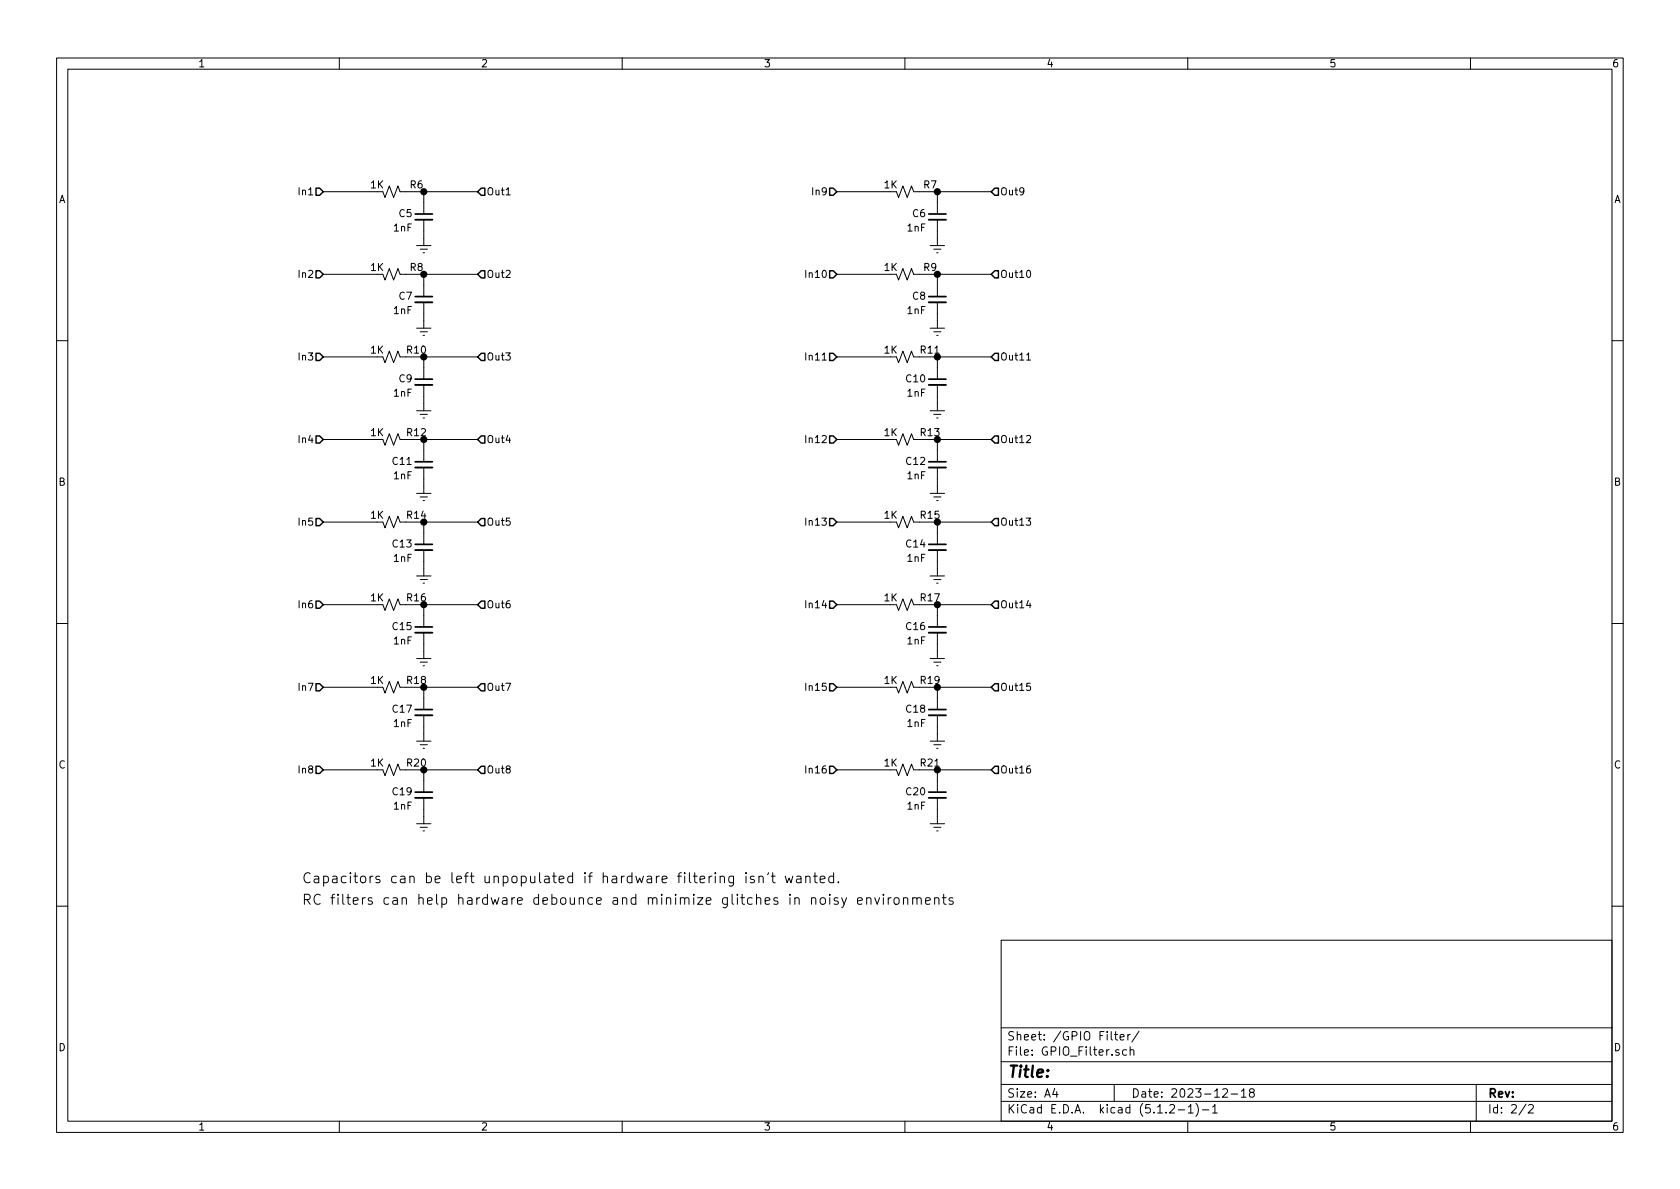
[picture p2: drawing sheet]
EESchema Schematic File Version 4
LIBS:GR_RS485_Switches-cache
EELAYER 29 0
EELAYER END
$Descr A4 11693 8268
encoding utf-8
Sheet 2 2
Title ""
Date "2023-12-18"
Rev ""
Comp ""
Comment1 ""
Comment2 ""
Comment3 ""
Comment4 ""
$EndDescr
$Comp
L Device:C_Small C?
U 1 1
P 2950 1500
AR Path="/659A7878" Ref="C?"  Part="1" 
AR Path="/65995443/659A7878" Ref="C5"  Part="1" 
F 0 "C5" H 3025 1525 50  0000 L CNN
F 1 "1nF" H 3025 1425 50  0000 L CNN
F 2 "Capacitor_SMD:C_0805_2012Metric_Pad1.15x1.40mm_HandSolder" H 2950 1500 50  0001 C CNN
F 3 "~" H 2950 1500 50  0001 C CNN
	1    2950 1500
	-1   0    0    -1  
$EndComp
$Comp
L power:GNDREF #PWR?
U 1 1
P 2950 1650
AR Path="/659A787E" Ref="#PWR?"  Part="1" 
AR Path="/65995443/659A787E" Ref="#PWR026"  Part="1" 
F 0 "#PWR026" H 2950 1400 50  0001 C CNN
F 1 "GNDREF" H 3200 1375 50  0001 C CNN
F 2 "" H 2950 1650 50  0001 C CNN
F 3 "" H 2950 1650 50  0001 C CNN
	1    2950 1650
	1    0    0    -1  
$EndComp
Wire Wire Line
	2950 1650 2950 1600
Wire Wire Line
	2950 1400 2950 1325
$Comp
L Device:R_Small_US R?
U 1 1
P 2725 1325
AR Path="/659A7886" Ref="R?"  Part="1" 
AR Path="/65995443/659A7886" Ref="R6"  Part="1" 
F 0 "R6" V 2675 1150 50  0000 C CNN
F 1 "1K" V 2675 1425 50  0000 C CNN
F 2 "Resistor_SMD:R_0805_2012Metric_Pad1.15x1.40mm_HandSolder" H 2725 1325 50  0001 C CNN
F 3 "~" H 2725 1325 50  0001 C CNN
	1    2725 1325
	0    -1   1    0   
$EndComp
Wire Wire Line
	2825 1325 2950 1325
$Comp
L Device:C_Small C?
U 1 1
P 2950 2075
AR Path="/659A788D" Ref="C?"  Part="1" 
AR Path="/65995443/659A788D" Ref="C7"  Part="1" 
F 0 "C7" H 3025 2100 50  0000 L CNN
F 1 "1nF" H 3025 2000 50  0000 L CNN
F 2 "Capacitor_SMD:C_0805_2012Metric_Pad1.15x1.40mm_HandSolder" H 2950 2075 50  0001 C CNN
F 3 "~" H 2950 2075 50  0001 C CNN
	1    2950 2075
	-1   0    0    -1  
$EndComp
$Comp
L power:GNDREF #PWR?
U 1 1
P 2950 2225
AR Path="/659A7893" Ref="#PWR?"  Part="1" 
AR Path="/65995443/659A7893" Ref="#PWR028"  Part="1" 
F 0 "#PWR028" H 2950 1975 50  0001 C CNN
F 1 "GNDREF" H 3200 1950 50  0001 C CNN
F 2 "" H 2950 2225 50  0001 C CNN
F 3 "" H 2950 2225 50  0001 C CNN
	1    2950 2225
	1    0    0    -1  
$EndComp
Wire Wire Line
	2950 2225 2950 2175
Wire Wire Line
	2950 1975 2950 1900
$Comp
L Device:R_Small_US R?
U 1 1
P 2725 1900
AR Path="/659A789B" Ref="R?"  Part="1" 
AR Path="/65995443/659A789B" Ref="R8"  Part="1" 
F 0 "R8" V 2675 1725 50  0000 C CNN
F 1 "1K" V 2675 2000 50  0000 C CNN
F 2 "Resistor_SMD:R_0805_2012Metric_Pad1.15x1.40mm_HandSolder" H 2725 1900 50  0001 C CNN
F 3 "~" H 2725 1900 50  0001 C CNN
	1    2725 1900
	0    -1   1    0   
$EndComp
Wire Wire Line
	2825 1900 2950 1900
$Comp
L Device:C_Small C?
U 1 1
P 2950 2650
AR Path="/659A78A2" Ref="C?"  Part="1" 
AR Path="/65995443/659A78A2" Ref="C9"  Part="1" 
F 0 "C9" H 3025 2675 50  0000 L CNN
F 1 "1nF" H 3025 2575 50  0000 L CNN
F 2 "Capacitor_SMD:C_0805_2012Metric_Pad1.15x1.40mm_HandSolder" H 2950 2650 50  0001 C CNN
F 3 "~" H 2950 2650 50  0001 C CNN
	1    2950 2650
	-1   0    0    -1  
$EndComp
$Comp
L power:GNDREF #PWR?
U 1 1
P 2950 2800
AR Path="/659A78A8" Ref="#PWR?"  Part="1" 
AR Path="/65995443/659A78A8" Ref="#PWR030"  Part="1" 
F 0 "#PWR030" H 2950 2550 50  0001 C CNN
F 1 "GNDREF" H 3200 2525 50  0001 C CNN
F 2 "" H 2950 2800 50  0001 C CNN
F 3 "" H 2950 2800 50  0001 C CNN
	1    2950 2800
	1    0    0    -1  
$EndComp
Wire Wire Line
	2950 2800 2950 2750
Wire Wire Line
	2950 2550 2950 2475
$Comp
L Device:R_Small_US R?
U 1 1
P 2725 2475
AR Path="/659A78B0" Ref="R?"  Part="1" 
AR Path="/65995443/659A78B0" Ref="R10"  Part="1" 
F 0 "R10" V 2675 2300 50  0000 C CNN
F 1 "1K" V 2675 2575 50  0000 C CNN
F 2 "Resistor_SMD:R_0805_2012Metric_Pad1.15x1.40mm_HandSolder" H 2725 2475 50  0001 C CNN
F 3 "~" H 2725 2475 50  0001 C CNN
	1    2725 2475
	0    -1   1    0   
$EndComp
Wire Wire Line
	2825 2475 2950 2475
$Comp
L Device:C_Small C?
U 1 1
P 2950 3225
AR Path="/659A78B7" Ref="C?"  Part="1" 
AR Path="/65995443/659A78B7" Ref="C11"  Part="1" 
F 0 "C11" H 3025 3250 50  0000 L CNN
F 1 "1nF" H 3025 3150 50  0000 L CNN
F 2 "Capacitor_SMD:C_0805_2012Metric_Pad1.15x1.40mm_HandSolder" H 2950 3225 50  0001 C CNN
F 3 "~" H 2950 3225 50  0001 C CNN
	1    2950 3225
	-1   0    0    -1  
$EndComp
$Comp
L power:GNDREF #PWR?
U 1 1
P 2950 3375
AR Path="/659A78BD" Ref="#PWR?"  Part="1" 
AR Path="/65995443/659A78BD" Ref="#PWR032"  Part="1" 
F 0 "#PWR032" H 2950 3125 50  0001 C CNN
F 1 "GNDREF" H 3200 3100 50  0001 C CNN
F 2 "" H 2950 3375 50  0001 C CNN
F 3 "" H 2950 3375 50  0001 C CNN
	1    2950 3375
	1    0    0    -1  
$EndComp
Wire Wire Line
	2950 3375 2950 3325
Wire Wire Line
	2950 3125 2950 3050
$Comp
L Device:R_Small_US R?
U 1 1
P 2725 3050
AR Path="/659A78C5" Ref="R?"  Part="1" 
AR Path="/65995443/659A78C5" Ref="R12"  Part="1" 
F 0 "R12" V 2675 2875 50  0000 C CNN
F 1 "1K" V 2675 3150 50  0000 C CNN
F 2 "Resistor_SMD:R_0805_2012Metric_Pad1.15x1.40mm_HandSolder" H 2725 3050 50  0001 C CNN
F 3 "~" H 2725 3050 50  0001 C CNN
	1    2725 3050
	0    -1   1    0   
$EndComp
Wire Wire Line
	2825 3050 2950 3050
$Comp
L Device:C_Small C13
U 1 1
P 2950 3800
F 0 "C13" H 3025 3825 50  0000 L CNN
F 1 "1nF" H 3025 3725 50  0000 L CNN
F 2 "Capacitor_SMD:C_0805_2012Metric_Pad1.15x1.40mm_HandSolder" H 2950 3800 50  0001 C CNN
F 3 "~" H 2950 3800 50  0001 C CNN
	1    2950 3800
	-1   0    0    -1  
$EndComp
$Comp
L power:GNDREF #PWR034
U 1 1
P 2950 3950
F 0 "#PWR034" H 2950 3700 50  0001 C CNN
F 1 "GNDREF" H 3200 3675 50  0001 C CNN
F 2 "" H 2950 3950 50  0001 C CNN
F 3 "" H 2950 3950 50  0001 C CNN
	1    2950 3950
	1    0    0    -1  
$EndComp
Wire Wire Line
	2950 3950 2950 3900
Wire Wire Line
	2950 3700 2950 3625
$Comp
L Device:R_Small_US R14
U 1 1
P 2725 3625
F 0 "R14" V 2675 3450 50  0000 C CNN
F 1 "1K" V 2675 3725 50  0000 C CNN
F 2 "Resistor_SMD:R_0805_2012Metric_Pad1.15x1.40mm_HandSolder" H 2725 3625 50  0001 C CNN
F 3 "~" H 2725 3625 50  0001 C CNN
	1    2725 3625
	0    -1   1    0   
$EndComp
Wire Wire Line
	2825 3625 2950 3625
$Comp
L Device:C_Small C15
U 1 1
P 2950 4375
F 0 "C15" H 3025 4400 50  0000 L CNN
F 1 "1nF" H 3025 4300 50  0000 L CNN
F 2 "Capacitor_SMD:C_0805_2012Metric_Pad1.15x1.40mm_HandSolder" H 2950 4375 50  0001 C CNN
F 3 "~" H 2950 4375 50  0001 C CNN
	1    2950 4375
	-1   0    0    -1  
$EndComp
$Comp
L power:GNDREF #PWR036
U 1 1
P 2950 4525
F 0 "#PWR036" H 2950 4275 50  0001 C CNN
F 1 "GNDREF" H 3200 4250 50  0001 C CNN
F 2 "" H 2950 4525 50  0001 C CNN
F 3 "" H 2950 4525 50  0001 C CNN
	1    2950 4525
	1    0    0    -1  
$EndComp
Wire Wire Line
	2950 4525 2950 4475
Wire Wire Line
	2950 4275 2950 4200
$Comp
L Device:R_Small_US R16
U 1 1
P 2725 4200
F 0 "R16" V 2675 4025 50  0000 C CNN
F 1 "1K" V 2675 4300 50  0000 C CNN
F 2 "Resistor_SMD:R_0805_2012Metric_Pad1.15x1.40mm_HandSolder" H 2725 4200 50  0001 C CNN
F 3 "~" H 2725 4200 50  0001 C CNN
	1    2725 4200
	0    -1   1    0   
$EndComp
Wire Wire Line
	2825 4200 2950 4200
$Comp
L Device:C_Small C17
U 1 1
P 2950 4950
F 0 "C17" H 3025 4975 50  0000 L CNN
F 1 "1nF" H 3025 4875 50  0000 L CNN
F 2 "Capacitor_SMD:C_0805_2012Metric_Pad1.15x1.40mm_HandSolder" H 2950 4950 50  0001 C CNN
F 3 "~" H 2950 4950 50  0001 C CNN
	1    2950 4950
	-1   0    0    -1  
$EndComp
$Comp
L power:GNDREF #PWR038
U 1 1
P 2950 5100
F 0 "#PWR038" H 2950 4850 50  0001 C CNN
F 1 "GNDREF" H 3200 4825 50  0001 C CNN
F 2 "" H 2950 5100 50  0001 C CNN
F 3 "" H 2950 5100 50  0001 C CNN
	1    2950 5100
	1    0    0    -1  
$EndComp
Wire Wire Line
	2950 5100 2950 5050
Wire Wire Line
	2950 4850 2950 4775
$Comp
L Device:R_Small_US R18
U 1 1
P 2725 4775
F 0 "R18" V 2675 4600 50  0000 C CNN
F 1 "1K" V 2675 4875 50  0000 C CNN
F 2 "Resistor_SMD:R_0805_2012Metric_Pad1.15x1.40mm_HandSolder" H 2725 4775 50  0001 C CNN
F 3 "~" H 2725 4775 50  0001 C CNN
	1    2725 4775
	0    -1   1    0   
$EndComp
Wire Wire Line
	2825 4775 2950 4775
$Comp
L Device:C_Small C19
U 1 1
P 2950 5525
F 0 "C19" H 3025 5550 50  0000 L CNN
F 1 "1nF" H 3025 5450 50  0000 L CNN
F 2 "Capacitor_SMD:C_0805_2012Metric_Pad1.15x1.40mm_HandSolder" H 2950 5525 50  0001 C CNN
F 3 "~" H 2950 5525 50  0001 C CNN
	1    2950 5525
	-1   0    0    -1  
$EndComp
$Comp
L power:GNDREF #PWR040
U 1 1
P 2950 5675
F 0 "#PWR040" H 2950 5425 50  0001 C CNN
F 1 "GNDREF" H 3200 5400 50  0001 C CNN
F 2 "" H 2950 5675 50  0001 C CNN
F 3 "" H 2950 5675 50  0001 C CNN
	1    2950 5675
	1    0    0    -1  
$EndComp
Wire Wire Line
	2950 5675 2950 5625
Wire Wire Line
	2950 5425 2950 5350
$Comp
L Device:R_Small_US R20
U 1 1
P 2725 5350
F 0 "R20" V 2675 5175 50  0000 C CNN
F 1 "1K" V 2675 5450 50  0000 C CNN
F 2 "Resistor_SMD:R_0805_2012Metric_Pad1.15x1.40mm_HandSolder" H 2725 5350 50  0001 C CNN
F 3 "~" H 2725 5350 50  0001 C CNN
	1    2725 5350
	0    -1   1    0   
$EndComp
Wire Wire Line
	2825 5350 2950 5350
Text HLabel 2250 1325 0    50   Input ~ 0
In1
Text HLabel 2250 1900 0    50   Input ~ 0
In2
Wire Wire Line
	2250 1325 2625 1325
Wire Wire Line
	2250 1900 2625 1900
Text HLabel 2250 2475 0    50   Input ~ 0
In3
Text HLabel 2250 3050 0    50   Input ~ 0
In4
Wire Wire Line
	2250 2475 2625 2475
Wire Wire Line
	2250 3050 2625 3050
Text HLabel 2250 3625 0    50   Input ~ 0
In5
Text HLabel 2250 4200 0    50   Input ~ 0
In6
Wire Wire Line
	2250 3625 2625 3625
Wire Wire Line
	2250 4200 2625 4200
Text HLabel 2250 4775 0    50   Input ~ 0
In7
Text HLabel 2250 5350 0    50   Input ~ 0
In8
Wire Wire Line
	2250 4775 2625 4775
Wire Wire Line
	2250 5350 2625 5350
Text HLabel 3325 1325 2    50   Input ~ 0
Out1
Text HLabel 3325 1900 2    50   Input ~ 0
Out2
Wire Wire Line
	3325 1325 2950 1325
Wire Wire Line
	3325 1900 2950 1900
Text HLabel 3325 2475 2    50   Input ~ 0
Out3
Text HLabel 3325 3050 2    50   Input ~ 0
Out4
Wire Wire Line
	3325 2475 2950 2475
Wire Wire Line
	3325 3050 2950 3050
Text HLabel 3325 3625 2    50   Input ~ 0
Out5
Text HLabel 3325 4200 2    50   Input ~ 0
Out6
Wire Wire Line
	3325 3625 2950 3625
Wire Wire Line
	3325 4200 2950 4200
Text HLabel 3325 4775 2    50   Input ~ 0
Out7
Text HLabel 3325 5350 2    50   Input ~ 0
Out8
Wire Wire Line
	3325 4775 2950 4775
Wire Wire Line
	3325 5350 2950 5350
Connection ~ 2950 1325
Connection ~ 2950 1900
Connection ~ 2950 2475
Connection ~ 2950 3050
Connection ~ 2950 3625
Connection ~ 2950 4200
Connection ~ 2950 4775
Connection ~ 2950 5350
$Comp
L Device:C_Small C?
U 1 1
P 6525 1500
AR Path="/65A6B133" Ref="C?"  Part="1" 
AR Path="/65995443/65A6B133" Ref="C6"  Part="1" 
F 0 "C6" H 6600 1525 50  0000 L CNN
F 1 "1nF" H 6600 1425 50  0000 L CNN
F 2 "Capacitor_SMD:C_0805_2012Metric_Pad1.15x1.40mm_HandSolder" H 6525 1500 50  0001 C CNN
F 3 "~" H 6525 1500 50  0001 C CNN
	1    6525 1500
	-1   0    0    -1  
$EndComp
$Comp
L power:GNDREF #PWR?
U 1 1
P 6525 1650
AR Path="/65A6B13D" Ref="#PWR?"  Part="1" 
AR Path="/65995443/65A6B13D" Ref="#PWR027"  Part="1" 
F 0 "#PWR027" H 6525 1400 50  0001 C CNN
F 1 "GNDREF" H 6775 1375 50  0001 C CNN
F 2 "" H 6525 1650 50  0001 C CNN
F 3 "" H 6525 1650 50  0001 C CNN
	1    6525 1650
	1    0    0    -1  
$EndComp
Wire Wire Line
	6525 1650 6525 1600
Wire Wire Line
	6525 1400 6525 1325
$Comp
L Device:R_Small_US R?
U 1 1
P 6300 1325
AR Path="/65A6B149" Ref="R?"  Part="1" 
AR Path="/65995443/65A6B149" Ref="R7"  Part="1" 
F 0 "R7" V 6250 1150 50  0000 C CNN
F 1 "1K" V 6250 1425 50  0000 C CNN
F 2 "Resistor_SMD:R_0805_2012Metric_Pad1.15x1.40mm_HandSolder" H 6300 1325 50  0001 C CNN
F 3 "~" H 6300 1325 50  0001 C CNN
	1    6300 1325
	0    -1   1    0   
$EndComp
Wire Wire Line
	6400 1325 6525 1325
$Comp
L Device:C_Small C?
U 1 1
P 6525 2075
AR Path="/65A6B154" Ref="C?"  Part="1" 
AR Path="/65995443/65A6B154" Ref="C8"  Part="1" 
F 0 "C8" H 6600 2100 50  0000 L CNN
F 1 "1nF" H 6600 2000 50  0000 L CNN
F 2 "Capacitor_SMD:C_0805_2012Metric_Pad1.15x1.40mm_HandSolder" H 6525 2075 50  0001 C CNN
F 3 "~" H 6525 2075 50  0001 C CNN
	1    6525 2075
	-1   0    0    -1  
$EndComp
$Comp
L power:GNDREF #PWR?
U 1 1
P 6525 2225
AR Path="/65A6B15E" Ref="#PWR?"  Part="1" 
AR Path="/65995443/65A6B15E" Ref="#PWR029"  Part="1" 
F 0 "#PWR029" H 6525 1975 50  0001 C CNN
F 1 "GNDREF" H 6775 1950 50  0001 C CNN
F 2 "" H 6525 2225 50  0001 C CNN
F 3 "" H 6525 2225 50  0001 C CNN
	1    6525 2225
	1    0    0    -1  
$EndComp
Wire Wire Line
	6525 2225 6525 2175
Wire Wire Line
	6525 1975 6525 1900
$Comp
L Device:R_Small_US R?
U 1 1
P 6300 1900
AR Path="/65A6B16A" Ref="R?"  Part="1" 
AR Path="/65995443/65A6B16A" Ref="R9"  Part="1" 
F 0 "R9" V 6250 1725 50  0000 C CNN
F 1 "1K" V 6250 2000 50  0000 C CNN
F 2 "Resistor_SMD:R_0805_2012Metric_Pad1.15x1.40mm_HandSolder" H 6300 1900 50  0001 C CNN
F 3 "~" H 6300 1900 50  0001 C CNN
	1    6300 1900
	0    -1   1    0   
$EndComp
Wire Wire Line
	6400 1900 6525 1900
$Comp
L Device:C_Small C?
U 1 1
P 6525 2650
AR Path="/65A6B175" Ref="C?"  Part="1" 
AR Path="/65995443/65A6B175" Ref="C10"  Part="1" 
F 0 "C10" H 6600 2675 50  0000 L CNN
F 1 "1nF" H 6600 2575 50  0000 L CNN
F 2 "Capacitor_SMD:C_0805_2012Metric_Pad1.15x1.40mm_HandSolder" H 6525 2650 50  0001 C CNN
F 3 "~" H 6525 2650 50  0001 C CNN
	1    6525 2650
	-1   0    0    -1  
$EndComp
$Comp
L power:GNDREF #PWR?
U 1 1
P 6525 2800
AR Path="/65A6B17F" Ref="#PWR?"  Part="1" 
AR Path="/65995443/65A6B17F" Ref="#PWR031"  Part="1" 
F 0 "#PWR031" H 6525 2550 50  0001 C CNN
F 1 "GNDREF" H 6775 2525 50  0001 C CNN
F 2 "" H 6525 2800 50  0001 C CNN
F 3 "" H 6525 2800 50  0001 C CNN
	1    6525 2800
	1    0    0    -1  
$EndComp
Wire Wire Line
	6525 2800 6525 2750
Wire Wire Line
	6525 2550 6525 2475
$Comp
L Device:R_Small_US R?
U 1 1
P 6300 2475
AR Path="/65A6B18B" Ref="R?"  Part="1" 
AR Path="/65995443/65A6B18B" Ref="R11"  Part="1" 
F 0 "R11" V 6250 2300 50  0000 C CNN
F 1 "1K" V 6250 2575 50  0000 C CNN
F 2 "Resistor_SMD:R_0805_2012Metric_Pad1.15x1.40mm_HandSolder" H 6300 2475 50  0001 C CNN
F 3 "~" H 6300 2475 50  0001 C CNN
	1    6300 2475
	0    -1   1    0   
$EndComp
Wire Wire Line
	6400 2475 6525 2475
$Comp
L Device:C_Small C?
U 1 1
P 6525 3225
AR Path="/65A6B196" Ref="C?"  Part="1" 
AR Path="/65995443/65A6B196" Ref="C12"  Part="1" 
F 0 "C12" H 6600 3250 50  0000 L CNN
F 1 "1nF" H 6600 3150 50  0000 L CNN
F 2 "Capacitor_SMD:C_0805_2012Metric_Pad1.15x1.40mm_HandSolder" H 6525 3225 50  0001 C CNN
F 3 "~" H 6525 3225 50  0001 C CNN
	1    6525 3225
	-1   0    0    -1  
$EndComp
$Comp
L power:GNDREF #PWR?
U 1 1
P 6525 3375
AR Path="/65A6B1A0" Ref="#PWR?"  Part="1" 
AR Path="/65995443/65A6B1A0" Ref="#PWR033"  Part="1" 
F 0 "#PWR033" H 6525 3125 50  0001 C CNN
F 1 "GNDREF" H 6775 3100 50  0001 C CNN
F 2 "" H 6525 3375 50  0001 C CNN
F 3 "" H 6525 3375 50  0001 C CNN
	1    6525 3375
	1    0    0    -1  
$EndComp
Wire Wire Line
	6525 3375 6525 3325
Wire Wire Line
	6525 3125 6525 3050
$Comp
L Device:R_Small_US R?
U 1 1
P 6300 3050
AR Path="/65A6B1AC" Ref="R?"  Part="1" 
AR Path="/65995443/65A6B1AC" Ref="R13"  Part="1" 
F 0 "R13" V 6250 2875 50  0000 C CNN
F 1 "1K" V 6250 3150 50  0000 C CNN
F 2 "Resistor_SMD:R_0805_2012Metric_Pad1.15x1.40mm_HandSolder" H 6300 3050 50  0001 C CNN
F 3 "~" H 6300 3050 50  0001 C CNN
	1    6300 3050
	0    -1   1    0   
$EndComp
Wire Wire Line
	6400 3050 6525 3050
$Comp
L Device:C_Small C14
U 1 1
P 6525 3800
F 0 "C14" H 6600 3825 50  0000 L CNN
F 1 "1nF" H 6600 3725 50  0000 L CNN
F 2 "Capacitor_SMD:C_0805_2012Metric_Pad1.15x1.40mm_HandSolder" H 6525 3800 50  0001 C CNN
F 3 "~" H 6525 3800 50  0001 C CNN
	1    6525 3800
	-1   0    0    -1  
$EndComp
$Comp
L power:GNDREF #PWR035
U 1 1
P 6525 3950
F 0 "#PWR035" H 6525 3700 50  0001 C CNN
F 1 "GNDREF" H 6775 3675 50  0001 C CNN
F 2 "" H 6525 3950 50  0001 C CNN
F 3 "" H 6525 3950 50  0001 C CNN
	1    6525 3950
	1    0    0    -1  
$EndComp
Wire Wire Line
	6525 3950 6525 3900
Wire Wire Line
	6525 3700 6525 3625
$Comp
L Device:R_Small_US R15
U 1 1
P 6300 3625
F 0 "R15" V 6250 3450 50  0000 C CNN
F 1 "1K" V 6250 3725 50  0000 C CNN
F 2 "Resistor_SMD:R_0805_2012Metric_Pad1.15x1.40mm_HandSolder" H 6300 3625 50  0001 C CNN
F 3 "~" H 6300 3625 50  0001 C CNN
	1    6300 3625
	0    -1   1    0   
$EndComp
Wire Wire Line
	6400 3625 6525 3625
$Comp
L Device:C_Small C16
U 1 1
P 6525 4375
F 0 "C16" H 6600 4400 50  0000 L CNN
F 1 "1nF" H 6600 4300 50  0000 L CNN
F 2 "Capacitor_SMD:C_0805_2012Metric_Pad1.15x1.40mm_HandSolder" H 6525 4375 50  0001 C CNN
F 3 "~" H 6525 4375 50  0001 C CNN
	1    6525 4375
	-1   0    0    -1  
$EndComp
$Comp
L power:GNDREF #PWR037
U 1 1
P 6525 4525
F 0 "#PWR037" H 6525 4275 50  0001 C CNN
F 1 "GNDREF" H 6775 4250 50  0001 C CNN
F 2 "" H 6525 4525 50  0001 C CNN
F 3 "" H 6525 4525 50  0001 C CNN
	1    6525 4525
	1    0    0    -1  
$EndComp
Wire Wire Line
	6525 4525 6525 4475
Wire Wire Line
	6525 4275 6525 4200
$Comp
L Device:R_Small_US R17
U 1 1
P 6300 4200
F 0 "R17" V 6250 4025 50  0000 C CNN
F 1 "1K" V 6250 4300 50  0000 C CNN
F 2 "Resistor_SMD:R_0805_2012Metric_Pad1.15x1.40mm_HandSolder" H 6300 4200 50  0001 C CNN
F 3 "~" H 6300 4200 50  0001 C CNN
	1    6300 4200
	0    -1   1    0   
$EndComp
Wire Wire Line
	6400 4200 6525 4200
$Comp
L Device:C_Small C18
U 1 1
P 6525 4950
F 0 "C18" H 6600 4975 50  0000 L CNN
F 1 "1nF" H 6600 4875 50  0000 L CNN
F 2 "Capacitor_SMD:C_0805_2012Metric_Pad1.15x1.40mm_HandSolder" H 6525 4950 50  0001 C CNN
F 3 "~" H 6525 4950 50  0001 C CNN
	1    6525 4950
	-1   0    0    -1  
$EndComp
$Comp
L power:GNDREF #PWR039
U 1 1
P 6525 5100
F 0 "#PWR039" H 6525 4850 50  0001 C CNN
F 1 "GNDREF" H 6775 4825 50  0001 C CNN
F 2 "" H 6525 5100 50  0001 C CNN
F 3 "" H 6525 5100 50  0001 C CNN
	1    6525 5100
	1    0    0    -1  
$EndComp
Wire Wire Line
	6525 5100 6525 5050
Wire Wire Line
	6525 4850 6525 4775
$Comp
L Device:R_Small_US R19
U 1 1
P 6300 4775
F 0 "R19" V 6250 4600 50  0000 C CNN
F 1 "1K" V 6250 4875 50  0000 C CNN
F 2 "Resistor_SMD:R_0805_2012Metric_Pad1.15x1.40mm_HandSolder" H 6300 4775 50  0001 C CNN
F 3 "~" H 6300 4775 50  0001 C CNN
	1    6300 4775
	0    -1   1    0   
$EndComp
Wire Wire Line
	6400 4775 6525 4775
$Comp
L Device:C_Small C20
U 1 1
P 6525 5525
F 0 "C20" H 6600 5550 50  0000 L CNN
F 1 "1nF" H 6600 5450 50  0000 L CNN
F 2 "Capacitor_SMD:C_0805_2012Metric_Pad1.15x1.40mm_HandSolder" H 6525 5525 50  0001 C CNN
F 3 "~" H 6525 5525 50  0001 C CNN
	1    6525 5525
	-1   0    0    -1  
$EndComp
$Comp
L power:GNDREF #PWR041
U 1 1
P 6525 5675
F 0 "#PWR041" H 6525 5425 50  0001 C CNN
F 1 "GNDREF" H 6775 5400 50  0001 C CNN
F 2 "" H 6525 5675 50  0001 C CNN
F 3 "" H 6525 5675 50  0001 C CNN
	1    6525 5675
	1    0    0    -1  
$EndComp
Wire Wire Line
	6525 5675 6525 5625
Wire Wire Line
	6525 5425 6525 5350
$Comp
L Device:R_Small_US R21
U 1 1
P 6300 5350
F 0 "R21" V 6250 5175 50  0000 C CNN
F 1 "1K" V 6250 5450 50  0000 C CNN
F 2 "Resistor_SMD:R_0805_2012Metric_Pad1.15x1.40mm_HandSolder" H 6300 5350 50  0001 C CNN
F 3 "~" H 6300 5350 50  0001 C CNN
	1    6300 5350
	0    -1   1    0   
$EndComp
Wire Wire Line
	6400 5350 6525 5350
Text HLabel 5825 1325 0    50   Input ~ 0
In9
Text HLabel 5825 1900 0    50   Input ~ 0
In10
Wire Wire Line
	5825 1325 6200 1325
Wire Wire Line
	5825 1900 6200 1900
Text HLabel 5825 2475 0    50   Input ~ 0
In11
Text HLabel 5825 3050 0    50   Input ~ 0
In12
Wire Wire Line
	5825 2475 6200 2475
Wire Wire Line
	5825 3050 6200 3050
Text HLabel 5825 3625 0    50   Input ~ 0
In13
Text HLabel 5825 4200 0    50   Input ~ 0
In14
Wire Wire Line
	5825 3625 6200 3625
Wire Wire Line
	5825 4200 6200 4200
Text HLabel 5825 4775 0    50   Input ~ 0
In15
Text HLabel 5825 5350 0    50   Input ~ 0
In16
Wire Wire Line
	5825 4775 6200 4775
Wire Wire Line
	5825 5350 6200 5350
Text HLabel 6900 1325 2    50   Input ~ 0
Out9
Text HLabel 6900 1900 2    50   Input ~ 0
Out10
Wire Wire Line
	6900 1325 6525 1325
Wire Wire Line
	6900 1900 6525 1900
Text HLabel 6900 2475 2    50   Input ~ 0
Out11
Text HLabel 6900 3050 2    50   Input ~ 0
Out12
Wire Wire Line
	6900 2475 6525 2475
Wire Wire Line
	6900 3050 6525 3050
Text HLabel 6900 3625 2    50   Input ~ 0
Out13
Text HLabel 6900 4200 2    50   Input ~ 0
Out14
Wire Wire Line
	6900 3625 6525 3625
Wire Wire Line
	6900 4200 6525 4200
Text HLabel 6900 4775 2    50   Input ~ 0
Out15
Text HLabel 6900 5350 2    50   Input ~ 0
Out16
Wire Wire Line
	6900 4775 6525 4775
Wire Wire Line
	6900 5350 6525 5350
Connection ~ 6525 1325
Connection ~ 6525 1900
Connection ~ 6525 2475
Connection ~ 6525 3050
Connection ~ 6525 3625
Connection ~ 6525 4200
Connection ~ 6525 4775
Connection ~ 6525 5350
Text Notes 2100 6150 0    70   ~ 0
Capacitors can be left unpopulated if hardware filtering isn’t wanted.
Text Notes 2100 6300 0    70   ~ 0
RC filters can help hardware debounce and minimize glitches in noisy environments
$EndSCHEMATC
